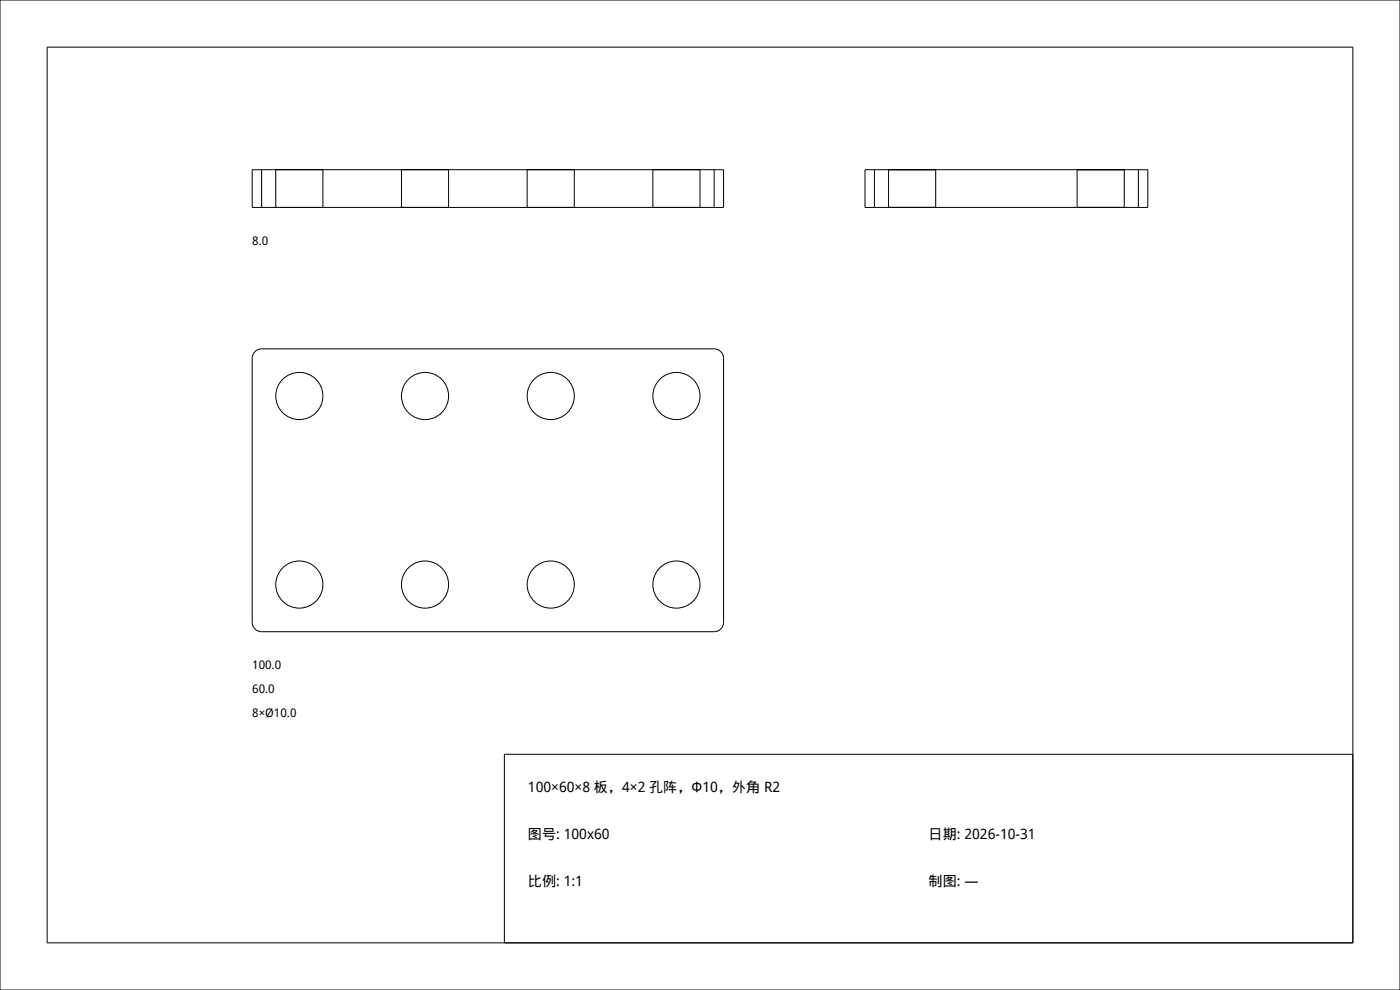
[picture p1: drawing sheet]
<svg xmlns="http://www.w3.org/2000/svg" width="297mm" height="210mm" viewBox="0 0 297 210" stroke-linecap="round" stroke-linejoin="round" font-family="sans-serif">
<g fill="none" stroke="#000" stroke-width=".21">
<path d="M0 0h297v210h-297zM10 10h277v190h-277zM53.5 36h100v8h-100zM55.5 36v8M58.5 36v8M68.5 36v8M85.2 36v8M95.2 36v8M111.8 36v8M121.8 36v8M138.5 36v8M148.5 36v8"/>
<path d="M151.5 36v8M183.5 36h60v8h-60zM185.5 36v8M188.5 36v8M198.5 36v8M228.5 36v8M238.5 36v8M241.5 36v8M54.1 74.6l.9-.5 .5-.1h96a2 2 0 0 1 2 2v56a2 2 0 0 1-2 2h-96a2 2 0 0 1-2-2v-56l.1-.5zM287 160h-180v40"/>
<circle cx="63.5" cy="84" r="5"/>
<circle cx="90.2" cy="84" r="5"/>
<circle cx="116.8" cy="84" r="5"/>
<circle cx="143.5" cy="84" r="5"/>
<circle cx="63.5" cy="124" r="5"/>
<circle cx="90.2" cy="124" r="5"/>
<circle cx="116.8" cy="124" r="5"/>
<circle cx="143.5" cy="124" r="5"/>
</g>
<g font-size="3">
<text x="112" y="168">100×60×8 板，4×2 孔阵，Φ10，外角 R2</text>
<text x="112" y="178">图号: 100x60</text>
<text x="197" y="178">日期: 2026-10-31</text>
<text x="112" y="188">比例: 1:1</text>
<text x="197" y="188">制图: —</text>
</g>
<g font-size="2.5">
<text x="53.5" y="52">8.0</text>
<text x="53.5" y="142">100.0</text>
<text x="53.5" y="147">60.0</text>
<text x="53.5" y="152">8×Ø10.0</text>
</g>
</svg>
